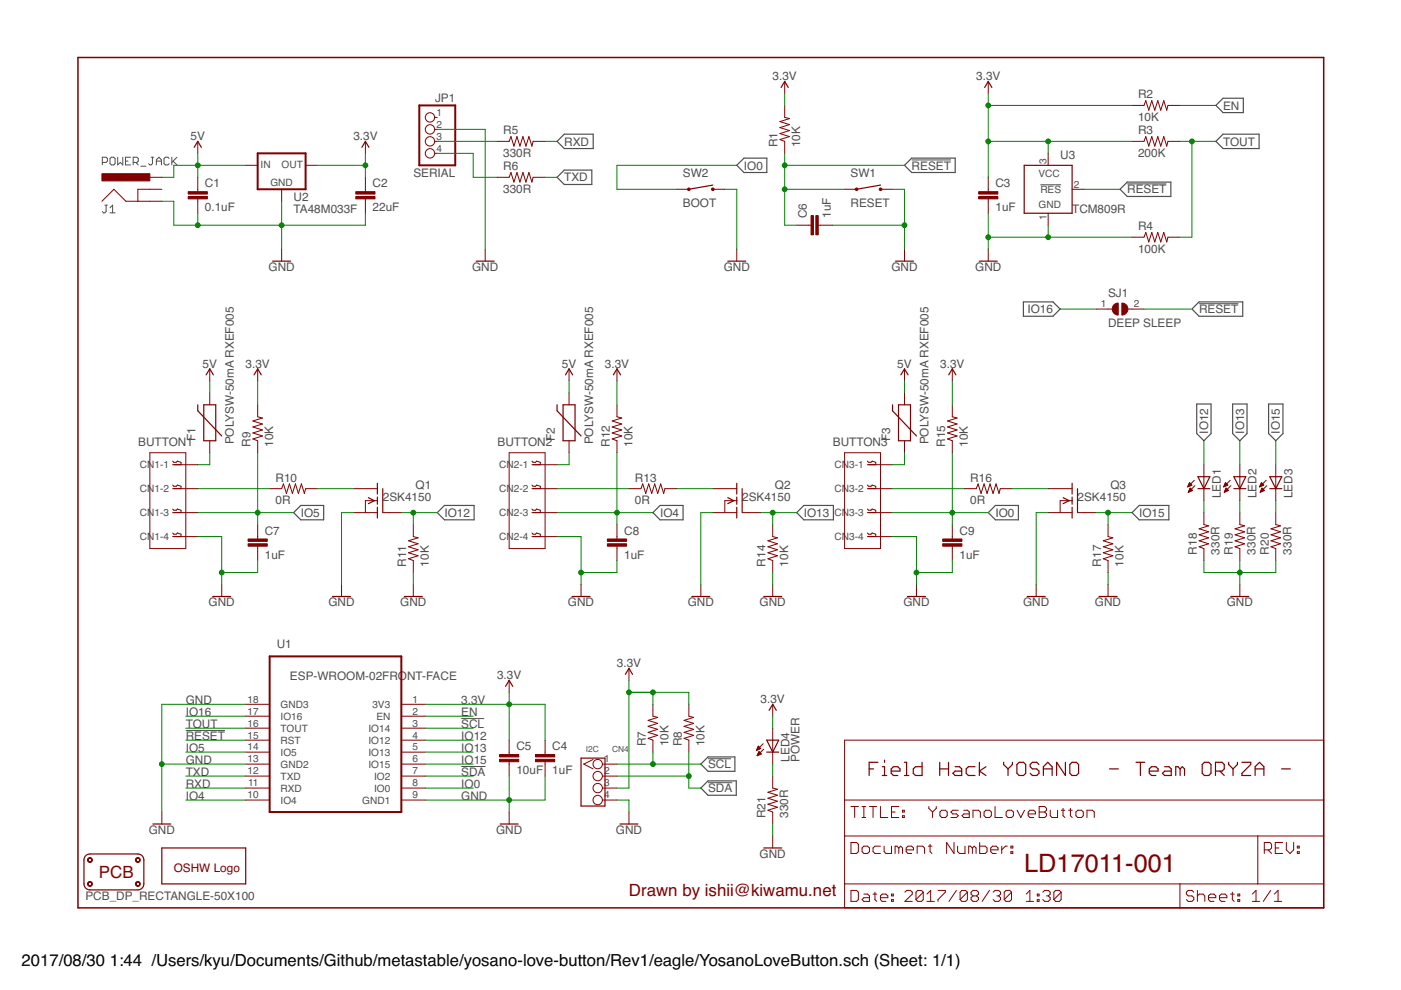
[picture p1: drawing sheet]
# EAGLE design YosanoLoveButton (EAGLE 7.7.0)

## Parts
C1  0.1uF  C5/2.5  [C5B2.5]
C2  22uF  C5/2.5  [C5B2.5]
C3  1uF  C5/2.5  [C5B2.5]
C4  1uF  C5/2.5  [C5B2.5]
C5  10uF  C5/2.5  [C5B2.5]
C6  1uF  C5/2.5  [C5B2.5]
C7  1uF  C5/2.5  [C5B2.5]
C8  1uF  C5/2.5  [C5B2.5]
C9  1uF  C5/2.5  [C5B2.5]
CN1  BUTTON1  04-JST-B4B-XH-A  [B4B-XH]
CN2  BUTTON2  04-JST-B4B-XH-A  [B4B-XH]
CN3  BUTTON3  04-JST-B4B-XH-A  [B4B-XH]
CN4  I2C  GROVE-CONNECTOR-DIP(4P-2.0)  [HW4-2.0]
F1  POLYSW-50mA RXEF005  PTCPTH  [PTC]
F2  POLYSW-50mA RXEF005  PTCPTH  [PTC]
F3  POLYSW-50mA RXEF005  PTCPTH  [PTC]
GOLD_ORB_SM1  OSHWLOGOLOGO5MM  [OSHW_5MM]
J1  POWER_JACK  [POWER_JACK_PTH]
JP1  SERIAL  PINHD-1X4  [1X04]
LED1  LED3MM  [LED3MM]
LED2  LED3MM  [LED3MM]
LED3  LED3MM  [LED3MM]
LED4  POWER  LED3MM  [LED3MM]
PCB1  PCB_DP_RECTANGLE-50X100  [DP10050_V1]
Q1  2SK4150  BSS101  [TO92]
Q2  2SK4150  BSS101  [TO92]
Q3  2SK4150  BSS101  [TO92]
R1  10K  R-US_0204/7  [0204/7]
R2  10K  R-US_0204/7  [0204/7]
R3  200K  R-US_0204/7  [0204/7]
R4  100K  R-US_0204/7  [0204/7]
R5  330R  R-US_0204/7  [0204/7]
R6  330R  R-US_0204/7  [0204/7]
R7  10K  R-US_0204/7  [0204/7]
R8  10K  R-US_0204/7  [0204/7]
R9  10K  R-US_0204/7  [0204/7]
R10  0R  R-US_0204/7  [0204/7]
R11  10K  R-US_0204/7  [0204/7]
R12  10K  R-US_0204/7  [0204/7]
R13  0R  R-US_0204/7  [0204/7]
R14  10K  R-US_0204/7  [0204/7]
R15  10K  R-US_0204/7  [0204/7]
R16  0R  R-US_0204/7  [0204/7]
R17  10K  R-US_0204/7  [0204/7]
R18  330R  R-US_0204/7  [0204/7]
R19  330R  R-US_0204/7  [0204/7]
R20  330R  R-US_0204/7  [0204/7]
R21  330R  R-US_0204/7  [0204/7]
SJ1  DEEP SLEEP  SOLDERJUMPERREFLOW  [SOLDERJUMPER_REFLOW]
SW1  RESET  TVBP06  [TVBP06]
SW2  BOOT  TVBP06  [TVBP06]
U1  ESP-WROOM-02FRONT-FACE  [FRONT-FACE]
U2  TA48M033F  [DPACK]
U3  TCM809R  TCM809  [SOT23B-3]

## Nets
3.3V [pwr]: C2.1 C3.1 C4.1 C5.1 CN4.3 LED4.A R1.2 R2.1 R3.1 R7.2 R8.2 R9.2 R12.2 R15.2 U1.1(3V3) U2.3(OUT) U3.3(VCC)
5V [pwr]: C1.1 F1.P$2 F2.P$2 F3.P$2 J1.PWR U2.1(IN)
!RESET: C6.1 R1.1 SJ1.2 SW1.1 U1.15(RST) U3.2(!RES)
!SCL: CN4.1 R7.1 U1.3(IO14)
!SDA: CN4.2 R8.1 U1.7(IO2)
EN: R2.2 U1.2(EN)
GND [gnd]: C1.2 C2.2 C3.2 C4.2 C5.2 C6.2 C7.2 C8.2 C9.2 CN1.P$4 CN2.P$4 CN3.P$4 CN4.4 J1.GND JP1.2 Q1.1(S) Q2.1(S) Q3.1(S) R4.1 R11.1 R14.1 R17.1 R18.1 R19.1 R20.1 R21.1 SW1.2 SW2.2 U1.9(GND1) U1.13(GND2) U1.18(GND3) U2.4(GND) U3.1(GND)
IO0: C9.1 CN3.P$3 R15.1 SW2.1 U1.8(IO0)
IO4: C8.1 CN2.P$3 R12.1 U1.10(IO4)
IO5: C7.1 CN1.P$3 R9.1 U1.14(IO5)
IO12: LED1.A Q1.2(G) R11.2 U1.4(IO12)
IO13: LED2.A Q2.2(G) R14.2 U1.5(IO13)
IO15: LED3.A Q3.2(G) R17.2 U1.6(IO15)
IO16: SJ1.1 U1.17(IO16)
N$1: LED1.K(C) R18.2
N$2: LED4.K(C) R21.2
N$3: JP1.4 R6.1
N$4: Q1.3(D) R10.2
N$5: JP1.3 R5.1
N$6: LED2.K(C) R19.2
N$7: LED3.K(C) R20.2
N$8: CN1.P$1 F1.P$1
N$9: CN1.P$2 R10.1
N$11: Q2.3(D) R13.2
N$12: CN2.P$1 F2.P$1
N$13: CN2.P$2 R13.1
N$15: Q3.3(D) R16.2
N$18: CN3.P$1 F3.P$1
N$19: CN3.P$2 R16.1
RXD: R5.2 U1.11(RXD)
TOUT: R3.2 R4.2 U1.16(TOUT)
TXD: R6.2 U1.12(TXD)
Unconnected: J1.GNDBREAK JP1.1

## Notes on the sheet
- Field Hack YOSANO  - Team ORYZA -
- LD17011-001
- Drawn by ishii@kiwamu.net

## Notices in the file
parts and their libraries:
microbuilder: This work is placed in the public domain, and may be freely used for commercial and non-commercial work with the following conditions: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
SparkFun-PowerSymbols: Licensing: Creative Commons ShareAlike 4.0 International - https://creativecommons.org/licenses/by-sa/4.0
